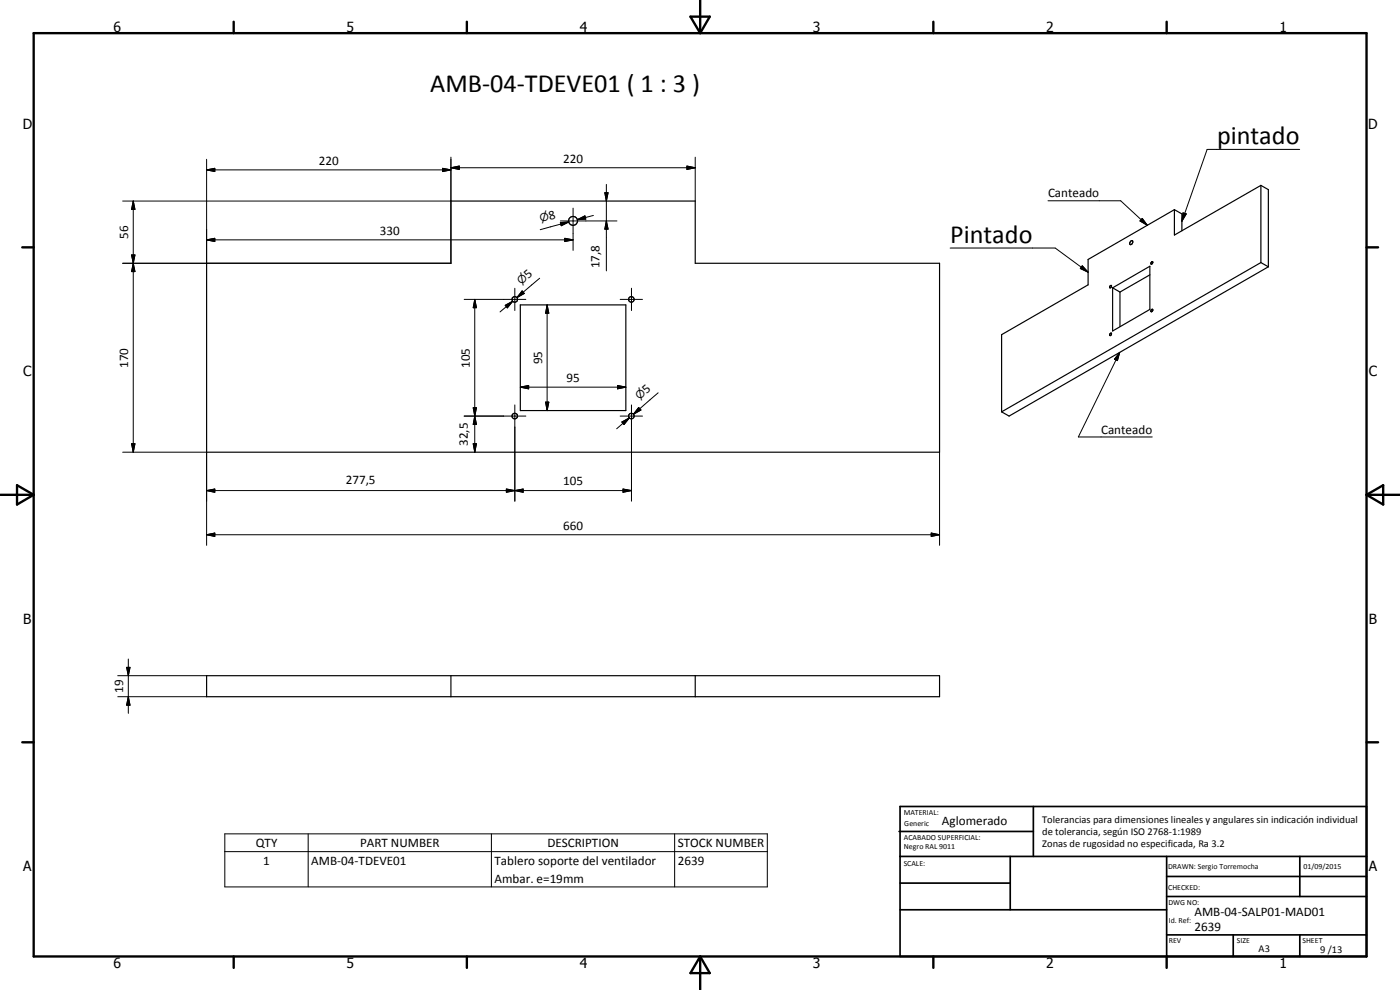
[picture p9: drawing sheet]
<svg xmlns="http://www.w3.org/2000/svg" width="420mm" height="297mm" viewBox="0 0 420 297" stroke-linecap="round" stroke-linejoin="round" font-family="sans-serif">
<g fill="none" stroke="#000" stroke-width=".35">
<path d="M378.4 55.6l-25.9 14.9v-7.6M378.4 55.6l2.2 1.3v23.2M378.4 55.6v23.2M62 79h73.3v-18.7h73.3v18.7h73.4v56.7h-220zM339.5 72.3l.3-.1a.68 .68 0 0 1 .1 .8 .68 .68 0 0 1-.8 .3l-.1-.4zM345.6 78.5h.3l.1 .3-.5 .4-.1-.3zM352.5 62.9l2.2 1.3v5.1M352.5 62.9l-26 15v7.6l-25.9 14.9v23.2M378.4 78.8l2.2 1.3M378.4 78.8l-77.8 44.8M156.2 91.5h31.6v31.7h-31.6zM333.1 85.9l.5-.2-.3 .7-.3-.1z"/>
<path d="M333.9 86.4l11.2-6.5v12.9l-11.2 6.5zM333.9 86.4l2.2 1.2M336.1 87.6v10.4M345.1 82.5l-9 5.1M345.6 92.8h.3l.1 .3-.4 .5-.2-.4zM380.6 80.1l-77.8 44.7-2.2-1.2M333.1 100.2l.5-.2v.3l-.4 .4zM62 202.7h220v6.3h-220zM135.3 202.7v6.3M208.6 202.7v6.3"/>
<circle cx="172" cy="66.3" r="1.34"/>
<circle cx="154.5" cy="89.8" r=".85"/>
<circle cx="189.5" cy="89.8" r=".83"/>
<circle cx="154.5" cy="124.8" r=".84"/>
<circle cx="189.5" cy="124.8" r=".83"/>
</g>
<g fill="none" stroke="#000" stroke-width=".71">
<path d="M10.1 9.9h400v277.1h-400zM70.1 6.5v3.4M140.1 6.5v3.4M207.2 5h5.8l-2.9 4.9zM210.1 0v9.9M280.1 6.5v3.4M350.1 6.5v3.4M6.7 74.2h3.4M410.1 74.2h3.5M.1 148.5h10M5.1 145.6l5 2.9-5 2.9zM410.1 148.5h10"/>
<path d="M410.1 148.5l5-2.9v5.8zM6.7 222.7h3.4M410.1 222.7h3.5M70.1 287v3.4M140.1 287v3.4M210.1 287v10M210.1 287l2.9 5h-5.8zM280.1 287v3.4M350.1 287v3.4"/>
</g>
<g fill="none" stroke="#000" stroke-width=".51">
<path d="M269.8 249.5h40.3M270.1 242h140v45h-140zM270.1 257h140M303.2 257v16M310.1 242v15M350.1 257v30M390.1 257v12M270.1 265h33.1M270.1 273h80M350.1 269h60M350.1 263h60M350.1 280.5h60"/>
<path d="M370.1 280.5v6.5M390.1 280.5v6.5"/>
</g>
<g fill="none" stroke="#000" stroke-width=".3">
<path d="M62 51l2.5-.5v1zM62 47.8v31.2M62 51h73.3M132.8 50.5l2.5 .5-2.5 .5zM135.3 50.3l2.5-.5v1zM135.3 47.2v31.8h-98.5M135.3 50.3h73.3M181.5 57.8h1l-.5 2.5zM182 55.3v26M206.2 49.8l2.4 .5-2.4 .5zM208.6 47.2v13.1M390 44.8h-27.7l-7.6 21.6"/>
<path d="M36.8 60.3h98.5M39.5 76.5h1l-.5 2.5zM39.5 76.5l1 5h-1l1-5zM40 79l.5 2.5h-1zM40 60.3l.5 2.5h-1zM40 60.3v75.4M62 72l2.5-.5v1zM62 72h110M168.2 66.8l2.5-.2-2.3 1.1zM168.2 66.3h17M169.5 71.5l2.5 .5-2.5 .5zM170.7 66.6l-2.4 .7"/>
<path d="M170.7 66.6l-8.6 2.3M172 62.4v12.7M173.3 65.9l2.2-1.1 .3 .9zM178.1 64.6l-4.8 1.3M182 66.3l.5 2.4h-1zM285.1 74.4h31.6l9.8 7.3M314.5 60.2h21.8l8 7.4M324.8 79.8l1.7 1.9-2.3-1.1zM342.8 65.5l1.5 2.1-2.2-1.3zM355 63.9l1 .3-1.3 2.2zM139.3 89.8h18.5M142.5 89.8l.5 2.5h-1z"/>
<path d="M142.5 89.8v45.9M151.6 91.6l2.3-1.2-1.6 2zM153.9 90.4l-3.8 3.2M154.5 86.5v6.7M156.7 87.3l.6 .8-2.2 1.2zM157 87.7l-1.9 1.6M162 83.5l-6.9 5.8M164.2 91.5l.5 2.5h-1zM164.2 91.5v31.7M186.1 89.8h6.7M189.5 86.5v6.7M156.2 116.2l2.5-.5v1z"/>
<path d="M156.2 116.2h31.6M185.3 115.7l2.5 .5-2.5 .5zM197.5 117.9l-7.4 6.4M336 105.7l-.6 2.5-.9-.4zM336 105.7l-12.4 25.4h22.2M36.8 135.7h25.2v27.9M39.5 133.1h1l-.5 2.6zM139.3 124.8h18.5M142 133.1h1l-.5 2.6zM142 122.3h1l-.5 2.5zM142.5 124.8l.5 2.5h-1zM154.5 121.5v28.9"/>
<path d="M163.7 120.6h1l-.5 2.6zM186.1 124.8h6.7M186.6 126.6l2.3-1.2-1.6 2zM188.9 125.4l-3.8 3.3M189.5 121.5v28.9M191.7 122.3l.7 .7-2.3 1.3zM192 122.6l-1.9 1.7M282 135.7v27.9M62 147.2l2.5-.5v1zM62 147.2h127.5M152 146.7l2.5 .5-2.5 .5zM154.5 147.2l2.5-.5v1z"/>
<path d="M187 146.7l2.5 .5-2.5 .5zM279.5 159.9l2.5 .5-2.5 .6zM62 160.4l2.5-.5v1.1zM62 160.4h220M38.5 197.7v16.3M35.3 202.7h26.7M35.3 209h26.7M38 200.2h1l-.5 2.5zM38.5 209l.5 2.6h-1zM67.5 250.2h162.8v15.9h-162.8zM67.5 255.5h162.8M92.5 250.2v15.9"/>
<path d="M147.5 250.2v15.9M202.5 250.2v15.9"/>
</g>
<g fill="#000">
<path d="M62 51l2.5-.5v1zM132.8 50.5l2.5 .5-2.5 .5zM135.3 50.3l2.5-.5v1zM181.5 57.8h1l-.5 2.5zM206.2 49.8l2.4 .5-2.4 .5zM39.5 76.5h1l-.5 2.5zM40 60.3l.5 2.5h-1zM62 72l2.5-.5v1zM168.2 66.8l2.5-.2-2.3 1.1zM169.5 71.5l2.5 .5-2.5 .5zM173.3 65.9l2.2-1.1 .3 .9zM182 66.3l.5 2.4h-1z"/>
<path d="M342.8 65.5l1.5 2.1-2.2-1.3zM355 63.9l1 .3-1.3 2.2zM40 79l.5 2.5h-1zM142.5 89.8l.5 2.5h-1zM151.6 91.6l2.3-1.2-1.6 2zM156.7 87.3l.6 .8-2.2 1.2zM164.2 91.5l.5 2.5h-1zM324.8 79.8l1.7 1.9-2.3-1.1zM156.2 116.2l2.5-.5v1zM185.3 115.7l2.5 .5-2.5 .5zM336 105.7l-.6 2.5-.9-.4zM39.5 133.1h1l-.5 2.6z"/>
<path d="M142 133.1h1l-.5 2.6zM142 122.3h1l-.5 2.5zM142.5 124.8l.5 2.5h-1zM163.7 120.6h1l-.5 2.6zM186.6 126.6l2.3-1.2-1.6 2zM191.7 122.3l.7 .7-2.3 1.3zM62 160.4l2.5-.5v1.1zM62 147.2l2.5-.5v1zM152 146.7l2.5 .5-2.5 .5zM154.5 147.2l2.5-.5v1zM187 146.7l2.5 .5-2.5 .5zM279.5 159.9l2.5 .5-2.5 .6z"/>
<path d="M38 200.2h1l-.5 2.5zM38.5 209l.5 2.6h-1z"/>
</g>
<g font-size="7.9">
<text x="129.1" y="27.6">AMB-04-TDEVE01 ( 1 : 3 )</text>
<text x="365.2" y="43.2">pintado</text>
<text x="285.2" y="72.9">Pintado</text>
</g>
<g font-size="4.2">
<text x="34" y="9.6">6</text>
<text x="104" y="9.6">5</text>
<text x="174" y="9.6">4</text>
<text x="244" y="9.6">3</text>
<text x="314" y="9.6">2</text>
<text x="384" y="9.6">1</text>
<text x="6.8" y="38.7">D</text>
<text x="410.6" y="38.7">D</text>
<text x="7" y="112.9">C</text>
<text x="410.8" y="112.9">C</text>
<text x="7" y="187.1">B</text>
<text x="410.8" y="187.1">B</text>
<text x="7" y="261.4">A</text>
<text x="410.8" y="261.4">A</text>
<text x="34" y="290.4">6</text>
<text x="104" y="290.4">5</text>
<text x="174" y="290.4">4</text>
<text x="244" y="290.4">3</text>
<text x="314" y="290.4">2</text>
<text x="384" y="290.4">1</text>
</g>
<g font-size="3.9">
<text x="95.7" y="49.5">220</text>
<text x="169" y="48.8">220</text>
<text x="314.5" y="59.2">Canteado</text>
<text x="165" y="66" transform="rotate(-15 165 66)">8</text>
<text x="38.5" y="71.7" transform="rotate(-90 38.5 71.7)">56</text>
<text x="114" y="70.4">330</text>
<text x="158.5" y="83.7" transform="rotate(-40 158.5 83.7)">5</text>
<text x="179.9" y="80.6" transform="rotate(-90 179.9 80.6)">17,8</text>
<text x="38.5" y="110.4" transform="rotate(-90 38.5 110.4)">170</text>
<text x="141" y="110.4" transform="rotate(-90 141 110.4)">105</text>
<text x="162.7" y="109.3" transform="rotate(-90 162.7 109.3)">95</text>
<text x="170" y="114.6">95</text>
<text x="194" y="118.1" transform="rotate(-41 194 118.1)">5</text>
<text x="330.4" y="130.1">Canteado</text>
<text x="140.5" y="133.8" transform="rotate(-90 140.5 133.8)">32,5</text>
<text x="103.8" y="145.2">277,5</text>
<text x="169" y="145.7">105</text>
<text x="169" y="158.9">660</text>
<text x="37" y="207.9" transform="rotate(-90 37 207.9)">19</text>
<text x="282.7" y="247.4">Aglomerado</text>
<text x="76.8" y="254.1">QTY</text>
<text x="108.1" y="254.1">PART NUMBER</text>
<text x="164.3" y="254.1">DESCRIPTION</text>
<text x="203.4" y="254.1">STOCK NUMBER</text>
<text x="79" y="259.4">1</text>
<text x="93.4" y="259.5">AMB-04-TDEVE01</text>
<text x="148.4" y="259.5">Tablero soporte del ventilador</text>
<text x="203.4" y="259.5">2639</text>
<text x="148.4" y="264.8">Ambar. e=19mm</text>
<text x="358.5" y="275">AMB-04-SALP01-MAD01</text>
<text x="358.5" y="279.4">2639</text>
</g>
<g font-size="3.3">
<text x="162.3" y="66.6" transform="rotate(-15 162.3 66.6)">n</text>
<text x="156.4" y="85.5" transform="rotate(-40 156.4 85.5)">n</text>
<text x="191.9" y="119.9" transform="rotate(-41 191.9 119.9)">n</text>
</g>
<g font-size="3.1">
<text x="312.7" y="246.8">Tolerancias para dimensiones lineales y angulares sin indicación individual</text>
<text x="312.7" y="250.4">de tolerancia, según ISO 2768-1:1989</text>
<text x="312.7" y="254">Zonas de rugosidad no especificada, Ra 3.2</text>
<text x="377.7" y="285.6">A3</text>
<text x="396.2" y="285.9">9 /13</text>
</g>
<g font-size="2.4">
<text x="271.2" y="244.4">MATERIAL:</text>
<text x="271.3" y="252">ACABADO SUPERFICIAL:</text>
<text x="271.4" y="247.9">Generic</text>
<text x="271.3" y="254.6">Negro RAL 9011</text>
<text x="271.2" y="259.7">SCALE:</text>
<text x="350.6" y="260.8">DRAWN: Sergio Torremocha</text>
<text x="391.2" y="260.6">01/09/2015</text>
<text x="350.6" y="267">CHECKED:</text>
<text x="350.6" y="271.4">DWG NO:</text>
<text x="350.8" y="276.9">Id. Ref:</text>
<text x="350.8" y="282.8">REV</text>
<text x="371.2" y="282.9">SIZE</text>
<text x="390.9" y="282.9">SHEET</text>
</g>
</svg>
